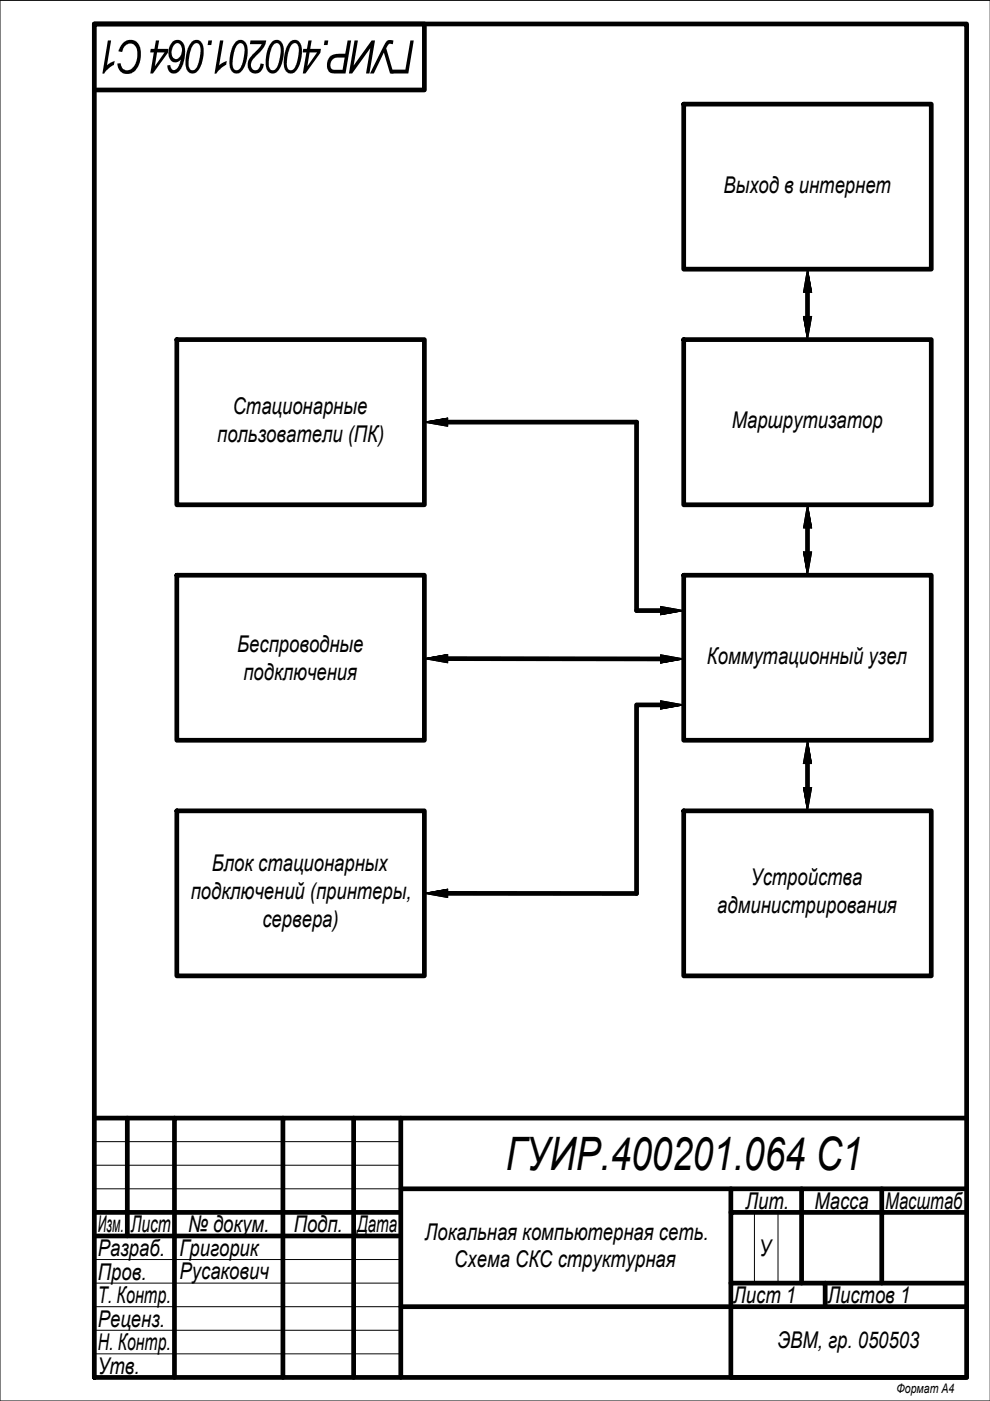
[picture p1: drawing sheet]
<svg xmlns="http://www.w3.org/2000/svg" width="210mm" height="297mm" viewBox="0 0 210 297" stroke-linecap="round" stroke-linejoin="round" font-family="sans-serif">
<!-- layer: 0 -->
<g fill="none" stroke="#000" stroke-width="1">
<path d="M20 5.1h184.9v286.9h-184.9zM20 5.1h70v14h-70M145 22.1h52.4v35h-52.4zM37.5 72h52.5v35h-52.5zM145 72h52.4v35h-52.4zM171.2 62v5.1M94.9 89.5h40.1v40h5.1M171.2 111.9v5.1M37.5 122h52.5v34.9h-52.5zM94.9 139.6l45.2 .1M145 122h52.4v34.9h-52.4zM140.1 149.5h-5.1v39.9h-40.1"/>
<path d="M37.5 171.9h52.5v35h-52.5zM145 171.9h52.4v35h-52.4zM171.2 161.9v5.1M20 237.1h17M27 237.1v24.9M60 237.1h-23v54.9M75 237.1h-15v54.9M85 237.1h-10v54.9M204.9 237.1h-119.9v15M20 257h65M155 252.1h-70v24.9M170 252.1h-15v4.9"/>
<path d="M187 252.1h-17v4.9h-15v15M204.9 257h-17.9v15M204.9 252.1h-17.9v4.9h-17v15M20 262h65M175 277v-5h-20v5h-70v15M175 272h29.9M204.9 277h-49.9v15h49.9"/>
</g>
<g fill="none" stroke="#000" stroke-width=".21">
<path d="M0 .1h209.9v296.9h-209.9zM145 57.1h26.2l-.8 4.9h1.7M90 72v17.5l4.9 .9v-1.7M170.4 67.1l.8 4.9-.8-4.9M170.4 67.1h1.7l-.9 4.9M172.1 62l-.9-4.9 .9 4.9M94.9 88.7l-4.9 .8 4.9-.8M37.5 107h26.2M145 107h26.2l-.8 4.9h1.7M170.4 117l.8 5-.8-5M170.4 117h1.7l-.9 5M172.1 111.9l-.9-4.9 .9 4.9"/>
<path d="M90 122v17.5M94.9 138.8l-4.9 .8 4.9-.8M94.9 138.8v1.7l-4.9-.9M140.1 130.3l4.9-.8-4.9 .8M145 139.7l-4.9-.9v1.8M145 122v7.5l-4.9-.9v1.7M140.1 140.6l4.9-.9-4.9 .9M140.1 150.3l4.9-.8-4.9 .8M145 156.9h26.2l-.9 5h1.7M145 149.5l-4.9-.9v1.7M90 171.9v17.5l4.9 .9v-1.8M145 171.9h22.5"/>
<path d="M170.4 167l.8 4.9-.8-4.9M170.4 167h1.7l-.9 4.9M172 161.9l-.8-5 .8 5M94.9 188.5l-4.9 .9 4.9-.9M37.5 206.9h26.2M145 206.9h26.2M20 252.1h65M20 247.1h65M20 242.1h65M160 257v15h5v-15h5M20 277h65M20 272h65"/>
<path d="M20 267h65M20 287h65M20 282h65"/>
</g>
<g fill="#000" stroke="#000" stroke-width=".21">
<path d="M90 89.5l4.9-.8v.8zM90 139.6h4.9zM90 139.6h4.9v.9zM140.1 138.8l4.8 .9h-4.8zM140.1 139.7h4.9l-4.9 .9zM140.1 128.6l4.8 .9h-4.8zM140.1 129.5h4.9l-4.9 .8zM140.1 148.6l4.8 .9h-4.8zM140.1 149.5h4.9l-4.9 .8zM90 189.4h4.9zM90 189.4h4.9v.9z"/>
<path d="M170.4 67.1h.8v4.9zM171.2 67.1v4.9l.9-4.9z"/>
<path d="M171.2 57.1v4.9h.9zM171.2 57.1v4.9h-.8z"/>
<path d="M90 89.5h4.9zM90 89.5h4.9zM90 89.5l4.9 .9v-.9z"/>
<path d="M170.4 117h.8v5zM171.2 117v5l.9-5z"/>
<path d="M171.2 107v4.9h.9zM171.2 107v4.9h-.8z"/>
<path d="M90 139.6l4.9-.8v.8zM90 139.6h4.9z"/>
<path d="M140.1 139.7h4.9zM140.1 139.7h4.9z"/>
<path d="M140.1 129.5h4.9zM140.1 129.5h4.9z"/>
<path d="M140.1 149.5h4.9zM140.1 149.5h4.9z"/>
<path d="M170.4 167h.8v4.9zM171.2 167v4.9l.9-4.9z"/>
<path d="M171.2 156.9v5h.8zM171.2 156.9v5h-.9z"/>
<path d="M90 189.4l4.9-.9v.9zM90 189.4h4.9z"/>
</g>
<g font-size="9.8">
<text x="88.1" y="8.6" transform="rotate(-180 88.1 8.6)">ГУИР.400201.064 С1</text>
<text x="107.2" y="248.1">ГУИР.400201.064 С1</text>
</g>
<g font-size="4.9">
<text x="153.4" y="40.9">Выход в интернет</text>
<text x="49.3" y="87.8">Стационарные</text>
<text x="46.1" y="93.7">пользователи (ПК)</text>
<text x="155.1" y="90.7">Маршрутизатор</text>
<text x="50.3" y="138.3">Беспроводные</text>
<text x="149.9" y="140.7">Коммутационный узел</text>
<text x="51.6" y="144.2">подключения</text>
<text x="44.9" y="184.8">Блок стационарных</text>
<text x="40.5" y="190.6">подключений (принтеры,</text>
<text x="159.2" y="187.7">Устройства</text>
<text x="55.6" y="196.5">сервера)</text>
<text x="152.1" y="193.6">администрирования</text>
<text x="158.1" y="256.3">Лит.</text>
<text x="172.7" y="256.3">Масса</text>
<text x="187.7" y="256.3">Масштаб</text>
<text x="20.7" y="261.3">Изм.</text>
<text x="27.7" y="261.3">Лист</text>
<text x="39.9" y="261.3">№ докум.</text>
<text x="62.3" y="261.3">Подп.</text>
<text x="75.7" y="261.3">Дата</text>
<text x="90.1" y="262.9">Локальная компьютерная сеть.</text>
<text x="20.7" y="266.3">Разраб.</text>
<text x="38.1" y="266.3">Григорик</text>
<text x="96.3" y="268.7">Схема СКС структурная</text>
<text x="161" y="266.3">У</text>
<text x="20.7" y="271.3">Пров.</text>
<text x="38.1" y="271.3">Русакович</text>
<text x="20.7" y="281.3">Реценз.</text>
<text x="20.7" y="276.3">Т. Контр.</text>
<text x="155.5" y="276.3">Лист 1</text>
<text x="175.5" y="276.3">Листов 1</text>
<text x="20.7" y="286.3">Н. Контр.</text>
<text x="164.8" y="285.9">ЭВМ, гр. 050503</text>
<text x="20.7" y="291.3">Утв.</text>
</g>
<text font-size="2.8" x="190.1" y="295.3">Формат А4</text>
</svg>
